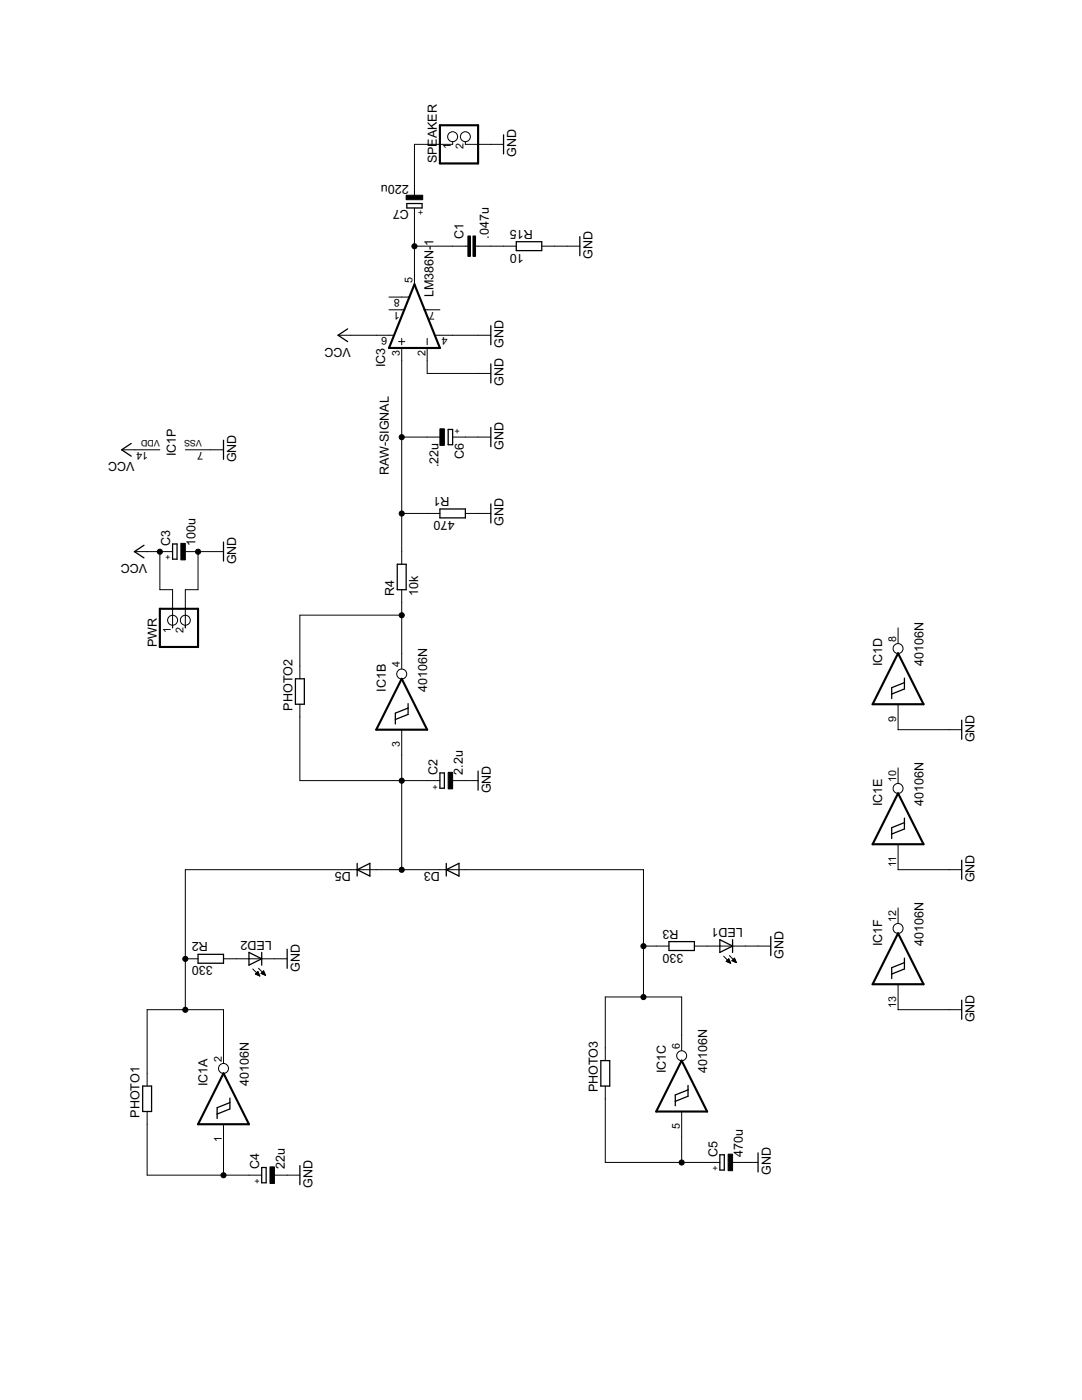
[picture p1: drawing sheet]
<svg xmlns="http://www.w3.org/2000/svg" width="216mm" height="279mm" viewBox="0 0 216 279" stroke-linecap="round" stroke-linejoin="round" font-family="sans-serif">
<path d="M87.8 25h7.6v7.6h-7.6zM82.7 56.7l5.1 12.7h-10.2zM31.9 121.5h7.6v7.6h-7.6zM80.2 135.5l5 10.1h-10.1zM179.2 130.4l5.1 10.1h-10.2zM179.2 158.3l5.1 10.2h-10.2zM179.2 186.3l5.1 10.1h-10.2zM44.6 214.2l5.1 10.2h-10.2zM136 211.7l5.1 10.1h-10.2z" fill="none" stroke="#000" stroke-width=".42"/>
<g fill="none" stroke="#000" stroke-width=".25">
<path d="M100.5 26.9v3.8M81.2 40.6h3v.9h-3zM103 48.2h5.1v1.8h-5.1zM115.7 47.2v3.8M69.4 65.6l-1.9 1.3 1.9 1.3M97.9 65v3.8M97.9 72.6v3.8M26.2 88.5l-1.9 1.3 1.9 1.2M44.6 87.9v3.8M89.4 85.7h.9v3.1h-.9zM97.9 85.3v3.8M28.7 108.8l-1.9 1.3 1.9 1.2"/>
<path d="M34.4 108.6h.9v3h-.9zM44.6 108.2v3.8M79.3 112.6h1.7v5.1h-1.7zM87.8 101.6h5.1v1.8h-5.1zM97.9 100.6v3.8M58.9 135.5h1.8v5h-1.8zM180.5 135.3v2.2l-2.6 1M180.5 136.2l-2.6 1v2.2M81.4 141.3l-2.5 1v2.2M81.4 140.4v2.2l-2.5 1M87.8 154.3h.9v3h-.9zM95.4 153.9v3.8"/>
<path d="M191.9 143.7v3.8M71.3 173.6l2.5-1.3v2.5zM71.3 172.3v2.5M89 173.6l2.6-1.3v2.5zM89 172.3v2.5M180.5 163.3v2.1l-2.6 1.1M180.5 164.2l-2.6 1v2.1M191.9 171.7v3.8M39.5 190.5h5.1v1.7h-5.1zM49.7 190.1l2.5 1.2-2.5 1.3zM52.2 190.1v2.5M57.3 189.4v3.9"/>
<path d="M133.5 187.9h5.1v1.8h-5.1zM143.6 187.5l2.6 1.3-2.6 1.3zM146.2 187.5v2.6M153.8 186.9v3.8M180.5 192.1l-2.6 1v2.2M180.5 191.2v2.2l-2.6 1M191.9 199.6v3.8M28.5 216.7h1.7v5.1h-1.7zM45.9 219.2v2.1l-2.6 1M119.9 211.7h1.8v5h-1.8zM137.3 217.5l-2.6 1v2.2M137.3 216.6v2.2l-2.6 1"/>
<path d="M45.9 220l-2.6 1.1v2.1M52.2 233h.9v3.1h-.9zM59.8 232.6v3.8M143.6 230.5h.9v3h-.9zM151.3 230.1v3.8"/>
</g>
<g fill="none" stroke="#000" stroke-width=".2">
<path d="M90.3 28.3v.5h-7.6v10.2M92.9 28.3v.5h7.6M77.6 59.3h4.1M82.7 41.5v15.2M82.7 49.1h10.7M94.9 49.1h8.1M108.1 49.1h7.6M67.5 66.9h11M77.6 61.8h3.1M79.5 68.2h1.3M80.2 67.5v1.3M80.2 69.4v43.2"/>
<path d="M84.7 61.8h3.1M85.2 67.5v1.3M85.2 69.4v5.1h12.7M86.8 66.9h11.1M24.3 89.8h7.6M37 89.8h7.6M80.2 87.2h7.6M90.3 87.2h7.6M26.8 110.1h7.6M31.9 110.1v7.6h2.5v7.6M37 110.1h7.6M39.5 110.1v7.6h-2.5v7.6"/>
<path d="M80.2 117.7v15.8M80.2 102.5h7.6M92.9 102.5h5M80.2 122.8h-20.4v12.7M179.2 125.3v3.1M59.8 140.5v15.3h28M80.2 145.6v28M90.3 155.8h5.1M179.2 140.5v5.1h12.7M179.2 153.2v3.2M179.2 168.5v5.1h12.7M37 191.3h2.5"/>
<path d="M44.6 191.3h12.7M50.4 193.4l1.4 1.4M50.9 194.4l.6-.5 .3 .9zM51.1 194.3v.1M51.2 194.2v.3M51.3 194.1v.4M51.4 193.9v.7M51.5 194.1v.5M51.6 193.3l1.4 1.3M51.6 194.4v.3M51.8 194.6v.2M52.1 194.3l.5-.5 .4 .8z"/>
<path d="M52.1 194.2v.1M52.3 194.1v.2M52.4 194v.4M52.5 193.9v.5M52.6 193.8v.7M52.7 194.1v.4M52.9 194.4v.2M53 194.6h.1M128.4 199v-25.4h-91.4v27.9M128.4 188.8h5.1M138.6 188.8h15.2M144.4 190.8l1.4 1.4"/>
<path d="M144.9 191.9l.5-.6 .4 .9zM145 191.7v.2M145.1 191.6v.3M145.2 191.5v.5M145.4 191.4v.6M145.5 191.5v.6M145.5 190.7l1.4 1.4M145.6 191.8v.4M145.7 192.1v.1M146 191.7l.6-.5 .3 .9zM146.1 191.7h.1M146.2 191.6v.2"/>
<path d="M146.3 191.4v.5M146.5 191.3v.6M146.6 191.3v.7M146.7 191.5v.5M146.8 191.8v.2M179.2 181.2v3.1M179.2 196.4v5.1h12.7M44.6 212.2v-10.7h-15.2v15.2M120.8 216.7v15.3h22.8M136 209.7v-10.7h-15.2v12.7M29.4 221.8v12.7h22.8M44.6 224.4v10.1"/>
<path d="M54.8 234.5h5M136 221.8v10.2M146.2 232h5.1"/>
<circle cx="90.3" cy="27.3" r=".99"/>
<circle cx="92.9" cy="27.3" r=".99"/>
<circle cx="34.4" cy="123.8" r=".99"/>
<circle cx="37" cy="123.8" r=".99"/>
<circle cx="80.2" cy="134.5" r=".99"/>
<circle cx="179.2" cy="129.4" r=".99"/>
<circle cx="179.2" cy="157.4" r=".99"/>
<circle cx="179.2" cy="185.3" r=".99"/>
<circle cx="44.6" cy="213.2" r=".99"/>
<circle cx="136" cy="210.7" r=".99"/>
</g>
<path d="M81 39h3.3v.9h-3.3zM93.4 47.1h.5v4.1h-.5zM94.4 47.1h.5v4.1h-.5zM87.8 85.6h.9v3.3h-.9zM36.1 108.4h.9v3.3h-.9zM89.4 154.1h.9v3.3h-.9zM53.9 232.9h.9v3.3h-.9zM145.3 230.3h.9v3.3h-.9z" fill="#000" stroke="#000" stroke-width=".2"/>
<g fill="#000" stroke="#000" stroke-width=".2">
<circle cx="82.7" cy="49.1" r=".51"/>
<circle cx="80.2" cy="87.2" r=".51"/>
<circle cx="31.9" cy="110.1" r=".51"/>
<circle cx="39.5" cy="110.1" r=".51"/>
<circle cx="80.2" cy="102.5" r=".51"/>
<circle cx="80.2" cy="122.8" r=".51"/>
<circle cx="80.2" cy="155.8" r=".51"/>
<circle cx="80.2" cy="173.6" r=".51"/>
<circle cx="37" cy="191.4" r=".51"/>
<circle cx="128.4" cy="188.8" r=".51"/>
<circle cx="128.4" cy="199" r=".51"/>
<circle cx="37" cy="201.5" r=".51"/>
<circle cx="44.6" cy="234.5" r=".51"/>
<circle cx="136" cy="232" r=".51"/>
</g>
<g font-size="2.8">
<text x="87.1" y="32.6" transform="rotate(-90 87.1 32.6)">SPEAKER</text>
<text x="103" y="31.3" transform="rotate(-90 103 31.3)">GND</text>
<text x="81.6" y="36.9" transform="rotate(-180 81.6 36.9)">220u</text>
<text x="81.6" y="42" transform="rotate(-180 81.6 42)">C7</text>
<text x="92.5" y="47.6" transform="rotate(-90 92.5 47.6)">C1</text>
<text x="97.6" y="47.6" transform="rotate(-90 97.6 47.6)">.047u</text>
<text x="106.3" y="45.9" transform="rotate(-180 106.3 45.9)">R15</text>
<text x="86.5" y="49" transform="rotate(-90 86.5 49)">1</text>
<text x="104.5" y="50.7" transform="rotate(-180 104.5 50.7)">10</text>
<text x="118.2" y="51.7" transform="rotate(-90 118.2 51.7)">GND</text>
<text x="86.5" y="59.3" transform="rotate(-90 86.5 59.3)">LM386N-</text>
<text x="70" y="69.4" transform="rotate(-180 70 69.4)">VCC</text>
<text x="100.5" y="69.4" transform="rotate(-90 100.5 69.4)">GND</text>
<text x="76.9" y="73.3" transform="rotate(-90 76.9 73.3)">IC3</text>
<text x="100.5" y="77.1" transform="rotate(-90 100.5 77.1)">GND</text>
<text x="100.5" y="89.8" transform="rotate(-90 100.5 89.8)">GND</text>
<text x="26.8" y="92.3" transform="rotate(-180 26.8 92.3)">VCC</text>
<text x="35.1" y="91" transform="rotate(-90 35.1 91)">IC1P</text>
<text x="47.1" y="92.3" transform="rotate(-90 47.1 92.3)">GND</text>
<text x="77.6" y="94.8" transform="rotate(-90 77.6 94.8)">RAW-SIGNAL</text>
<text x="87.5" y="93.3" transform="rotate(-90 87.5 93.3)">.22u</text>
<text x="92.6" y="91.6" transform="rotate(-90 92.6 91.6)">C6</text>
<text x="89.7" y="99.2" transform="rotate(-180 89.7 99.2)">R1</text>
<text x="90.7" y="104" transform="rotate(-180 90.7 104)">470</text>
<text x="100.5" y="105" transform="rotate(-90 100.5 105)">GND</text>
<text x="29.4" y="112.6" transform="rotate(-180 29.4 112.6)">VCC</text>
<text x="34" y="108.9" transform="rotate(-90 34 108.9)">C3</text>
<text x="39" y="108.9" transform="rotate(-90 39 108.9)">100u</text>
<text x="47.1" y="112.6" transform="rotate(-90 47.1 112.6)">GND</text>
<text x="78.7" y="119" transform="rotate(-90 78.7 119)">R4</text>
<text x="83.5" y="119" transform="rotate(-90 83.5 119)">10k</text>
<text x="31.3" y="129.1" transform="rotate(-90 31.3 129.1)">PWR</text>
<text x="176" y="132.9" transform="rotate(-90 176 132.9)">IC1D</text>
<text x="184.3" y="132.9" transform="rotate(-90 184.3 132.9)">40106N</text>
<text x="58.3" y="141.8" transform="rotate(-90 58.3 141.8)">PHOTO2</text>
<text x="77" y="138" transform="rotate(-90 77 138)">IC1B</text>
<text x="85.2" y="138" transform="rotate(-90 85.2 138)">40106N</text>
<text x="194.4" y="148.2" transform="rotate(-90 194.4 148.2)">GND</text>
<text x="87.3" y="154.6" transform="rotate(-90 87.3 154.6)">C2</text>
<text x="92.4" y="154.6" transform="rotate(-90 92.4 154.6)">2.2u</text>
<text x="97.9" y="158.3" transform="rotate(-90 97.9 158.3)">GND</text>
<text x="176" y="160.9" transform="rotate(-90 176 160.9)">IC1E</text>
<text x="184.3" y="160.9" transform="rotate(-90 184.3 160.9)">40106N</text>
<text x="70" y="174" transform="rotate(-180 70 174)">D5</text>
<text x="87.8" y="174" transform="rotate(-180 87.8 174)">D3</text>
<text x="194.4" y="176.1" transform="rotate(-90 194.4 176.1)">GND</text>
<text x="135.4" y="185.5" transform="rotate(-180 135.4 185.5)">R3</text>
<text x="148.2" y="185.2" transform="rotate(-180 148.2 185.2)">LED1</text>
<text x="41.5" y="188.1" transform="rotate(-180 41.5 188.1)">R2</text>
<text x="54.3" y="187.8" transform="rotate(-180 54.3 187.8)">LED2</text>
<text x="136.4" y="190.3" transform="rotate(-180 136.4 190.3)">330</text>
<text x="156.3" y="191.3" transform="rotate(-90 156.3 191.3)">GND</text>
<text x="176" y="188.8" transform="rotate(-90 176 188.8)">IC1F</text>
<text x="184.3" y="188.8" transform="rotate(-90 184.3 188.8)">40106N</text>
<text x="42.4" y="192.9" transform="rotate(-180 42.4 192.9)">330</text>
<text x="59.8" y="193.9" transform="rotate(-90 59.8 193.9)">GND</text>
<text x="194.4" y="204" transform="rotate(-90 194.4 204)">GND</text>
<text x="132.8" y="214.2" transform="rotate(-90 132.8 214.2)">IC1C</text>
<text x="141.1" y="214.2" transform="rotate(-90 141.1 214.2)">40106N</text>
<text x="41.4" y="216.7" transform="rotate(-90 41.4 216.7)">IC1A</text>
<text x="49.7" y="216.7" transform="rotate(-90 49.7 216.7)">40106N</text>
<text x="119.3" y="218" transform="rotate(-90 119.3 218)">PHOTO3</text>
<text x="27.9" y="223.1" transform="rotate(-90 27.9 223.1)">PHOTO1</text>
<text x="51.7" y="233.4" transform="rotate(-90 51.7 233.4)">C4</text>
<text x="56.8" y="233.4" transform="rotate(-90 56.8 233.4)">22u</text>
<text x="143.2" y="230.8" transform="rotate(-90 143.2 230.8)">C5</text>
<text x="148.2" y="230.8" transform="rotate(-90 148.2 230.8)">470u</text>
<text x="62.4" y="237.1" transform="rotate(-90 62.4 237.1)">GND</text>
<text x="153.8" y="234.5" transform="rotate(-90 153.8 234.5)">GND</text>
</g>
<g font-size="2.4">
<text x="90" y="29.8" transform="rotate(-90 90 29.8)">1</text>
<text x="92.5" y="29.8" transform="rotate(-90 92.5 29.8)">2</text>
<text x="79.8" y="59.6" transform="rotate(-180 79.8 59.6)">8</text>
<text x="82.3" y="56.4" transform="rotate(-90 82.3 56.4)">5</text>
<text x="79.8" y="62.2" transform="rotate(-180 79.8 62.2)">1</text>
<text x="86.8" y="62.2" transform="rotate(-180 86.8 62.2)">7</text>
<text x="77.3" y="67.3" transform="rotate(-180 77.3 67.3)">6</text>
<text x="79.8" y="71" transform="rotate(-90 79.8 71)">3</text>
<text x="84.9" y="71" transform="rotate(-90 84.9 71)">2</text>
<text x="89.3" y="67.3" transform="rotate(-180 89.3 67.3)">4</text>
<text x="29.6" y="90.1" transform="rotate(-180 29.6 90.1)">14</text>
<text x="40.5" y="90.1" transform="rotate(-180 40.5 90.1)">7</text>
<text x="34.1" y="126.3" transform="rotate(-90 34.1 126.3)">1</text>
<text x="36.6" y="126.3" transform="rotate(-90 36.6 126.3)">2</text>
<text x="178.8" y="128.1" transform="rotate(-90 178.8 128.1)">8</text>
<text x="79.8" y="133.1" transform="rotate(-90 79.8 133.1)">4</text>
<text x="79.8" y="149.2" transform="rotate(-90 79.8 149.2)">3</text>
<text x="178.8" y="144.1" transform="rotate(-90 178.8 144.1)">9</text>
<text x="178.8" y="156" transform="rotate(-90 178.8 156)">10</text>
<text x="178.8" y="173" transform="rotate(-90 178.8 173)">11</text>
<text x="178.8" y="183.9" transform="rotate(-90 178.8 183.9)">12</text>
<text x="178.8" y="201.1" transform="rotate(-90 178.8 201.1)">13</text>
<text x="135.7" y="209.3" transform="rotate(-90 135.7 209.3)">6</text>
<text x="44.2" y="211.9" transform="rotate(-90 44.2 211.9)">2</text>
<text x="44.2" y="227.9" transform="rotate(-90 44.2 227.9)">1</text>
<text x="135.7" y="225.3" transform="rotate(-90 135.7 225.3)">5</text>
</g>
<g font-size="2">
<text x="84.5" y="43" transform="rotate(-90 84.5 43)">+</text>
<text x="31.9" y="87.9" transform="rotate(-180 31.9 87.9)">VDD</text>
<text x="40.3" y="87.9" transform="rotate(-180 40.3 87.9)">VSS</text>
<text x="91.8" y="85.4" transform="rotate(-180 91.8 85.4)">+</text>
<text x="34" y="110.7" transform="rotate(-180 34 110.7)">+</text>
<text x="87.4" y="156.4" transform="rotate(-180 87.4 156.4)">+</text>
<text x="143.2" y="232.6" transform="rotate(-180 143.2 232.6)">+</text>
<text x="51.8" y="235.1" transform="rotate(-180 51.8 235.1)">+</text>
</g>
</svg>
